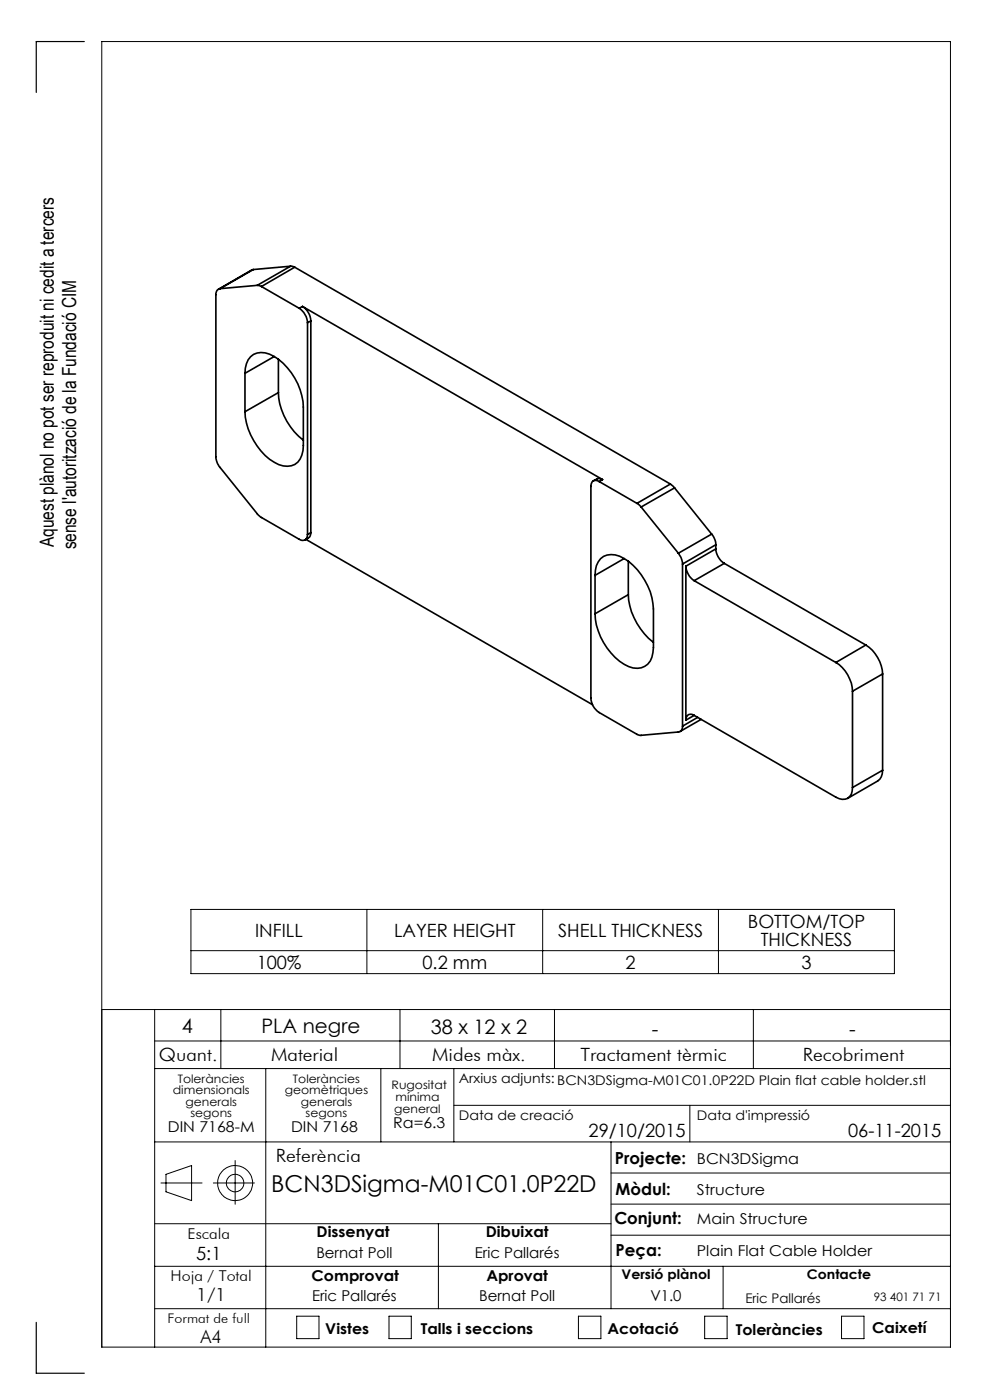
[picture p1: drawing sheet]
<svg xmlns="http://www.w3.org/2000/svg" width="210mm" height="297mm" viewBox="0 0 210 297" stroke-linecap="round" stroke-linejoin="round" font-family="sans-serif">
<g fill="none" stroke="#000" stroke-width=".21">
<path d="M40.5 192.9h149.2v13.6h-149.2zM77.8 192.9v13.6M115.1 192.9v13.6M152.4 192.9v13.6M21.6 214.2h180M32.8 214.2v71.6M40.5 201.7h149.2M46.8 214.2v12.5M84.8 214.2v12.5M117.6 214.2v12.5M159.8 214.2v12.5M32.8 220.8h168.8"/>
<path d="M32.8 226.7h168.8M56.4 226.7v59.1M80.8 226.7v15.5M96.3 226.7v15.5M96.3 234.5h105.3M146.3 234.5v7.7M32.8 259.6h96.8M32.8 242.2h168.8M34.1 251h8.8M35.2 249.1l5.4-1.8v7.4l-5.4-1.9zM45.3 251h8.7M49.9 246.2v9.3"/>
<path d="M93 259.6v18M129.6 242.2v35.4M129.6 255.4h72M129.6 248.8h72M32.8 277.6h168.8M32.8 268.6h168.8M62.9 279.2h4.8v4.8h-4.8zM82.5 279.2h4.7v4.8h-4.7zM122.7 279.2h4.8v4.8h-4.8zM129.6 262h72M149.5 279.2h4.7v4.8h-4.7zM153.4 268.6v9"/>
<path d="M178.5 279.2h4.8v4.8h-4.8zM21.6 285.8h180v-277h-180v277"/>
<circle cx="49.9" cy="251" r="3.7"/>
<circle cx="49.9" cy="251" r="1.86"/>
</g>
<path d="M17.9 8.8h-10.2v10.8M7.7 280.5v10.8h10.2" fill="none" stroke="#000" stroke-width=".25"/>
<g fill="none" stroke="#000" stroke-width=".35">
<path d="M53.7 57.2l-7.4 4.2M53.7 57.2l-7 4M61.6 56.5l.9 .2M61.6 56.5l-7 4M61.6 56.5l-7.9 .7M62.5 56.7l-7 4.1M62.5 56.7l79.7 46M46.7 61.2a1.14 1.14 0 0 0-.9 1.3v34.4a3.9 3.9 0 0 0 .9 2.3l8.2 10.2 8.6 5a1.07 1.07 0 0 0 1.2 .1 1.07 1.07 0 0 0 .5-1.1M52 79.2a3.8 3.8 0 0 1 3.4-4.4 8 8 0 0 1 5.6 3.2 13.4 13.4 0 0 1 3.3 8.4v8.1a4 4 0 0 1-2.5 4.3 6.3 6.3 0 0 1-5.6-2.2 14.1 14.1 0 0 1-4.2-9.3M52 79.2v8.1M54.6 60.5l.9 .3M54.6 60.5l-7.9 .7"/>
<path d="M55.5 60.8l8 4.6M58.2 75.6l-6.2 3.6M59.1 76.2v7.1M63.5 65.4a4.1 4.1 0 0 1 1.7 3.1M64.2 65a3.9 3.9 0 0 1 1.7 3.1M64.2 65l63.6 36.7M64.2 65l-.7 .4M65.2 68.5v44.9M65.9 68.1v44.9M65.9 68.1l-.7 .4M59.1 83.3a13.7 13.7 0 0 0 5.2 10.1M59.1 83.3l-7.1 4"/>
<path d="M64.9 114.4l60.8 35.1M65.9 113a1.51 1.51 0 0 1-1.2 1.5M65.9 113l-.7 .4M127.1 102.2a1.06 1.06 0 0 0-1.3-.2 1.06 1.06 0 0 0-.5 1.2v44.9a3.8 3.8 0 0 0 1.8 3.1l8.6 4.8 8.2-.7a1.07 1.07 0 0 0 .9-1.2M127.1 102.2l8 4.6M127.8 101.7l-.3-.1a1.54 1.54 0 0 0-1.7 .4M127.8 101.7l-.7 .5M132.4 118.5l-6.2 3.6M133.3 119.1v7M135.1 106.8l.9 .8M136 107.6l7.9 9.8M142.2 102.7l.9 .8"/>
<path d="M142.2 102.7l-7.1 4.1M143.1 103.5l-7.1 4.1M143.1 103.5l7.9 9.8M143.9 117.4a4.1 4.1 0 0 1 .9 2.3M144.8 119.7v34.4M151 113.3a3.5 3.5 0 0 1 .8 2.3M151 113.3l-7.1 4.1M151.8 116.4a4 4 0 0 0 1.8 3.1M151.8 115.6l-7 4.1M151.8 116.4l-6.3 3.7M151.8 115.6v.8M153.6 119.5l-6.4 3.7"/>
<path d="M153.6 119.5l30.1 17.3M126.2 122.1a4 4 0 0 1 2.6-4.3 6.2 6.2 0 0 1 5.5 2.1 13.9 13.9 0 0 1 4.3 9.3v8.2a4.5 4.5 0 0 1-1.8 4 4.8 4.8 0 0 1-5.4-1.1 13.8 13.8 0 0 1-5.2-10.1M126.2 122.1v8.1M133.3 126.1a13.9 13.9 0 0 0 5.3 10.2M133.3 126.1l-7.1 4.1M145.5 120.1a4.1 4.1 0 0 0 1.7 3.1M145.5 120.1v32.7M147.2 123.2l30.1 17.3M183.7 136.8a7.9 7.9 0 0 1 3.5 6.2M183.7 136.8l-6.4 3.7M147.2 151.8a1.07 1.07 0 0 0-1.2-.2 1.07 1.07 0 0 0-.5 1.2M147.2 151.8l30.1 17.3a2.15 2.15 0 0 0 2.5 .3 2.15 2.15 0 0 0 1-2.3"/>
<path d="M147.2 151.8l-1.7 1M148 152.2l-3.2 1.9M148.7 152.6l-4.4 2.6M177.3 140.5a7.6 7.6 0 0 1 3.5 6.1M180.8 146.6v20.5M187.2 143l-6.4 3.6M187.2 143v20.4M187.2 163.4a2.52 2.52 0 0 1-1 2.3l-6.4 3.7M187.2 163.4l-6.4 3.7"/>
</g>
<text font-size="4.9" x="57.5" y="253">BCN3DSigma-M01C01.0P22D</text>
<g font-size="4.2">
<text x="38.6" y="219">4</text>
<text x="55.5" y="219.2">PLA negre</text>
<text x="91.4" y="219.4">38 x 12 x 2</text>
<text x="138.3" y="219.7">-</text>
<text x="180.1" y="219.7">-</text>
</g>
<g font-size="4.1">
<text x="11.4" y="116.1" transform="rotate(-90 11.4 116.1)">Aquest plànol no pot ser reproduit ni cedit a tercers</text>
<text x="16.2" y="116.6" transform="rotate(-90 16.2 116.6)">sense l'autorització de la Fundació CIM</text>
</g>
<g font-size="3.9">
<text x="158.7" y="196.8">BOTTOM/TOP</text>
<text x="54.1" y="198.7">INFILL</text>
<text x="83.6" y="198.7">LAYER HEIGHT</text>
<text x="118.4" y="198.7">SHELL THICKNESS</text>
<text x="161.4" y="200.7">THICKNESS</text>
<text x="54.5" y="205.6">100%</text>
<text x="89.6" y="205.6">0.2 mm</text>
<text x="132.7" y="205.6">2</text>
<text x="170" y="205.6">3</text>
<text x="33.7" y="225">Quant.</text>
<text x="57.5" y="225">Material</text>
<text x="91.7" y="225">Mides màx.</text>
<text x="123.1" y="225">Tractament tèrmic</text>
<text x="170.3" y="225">Recobriment</text>
<text x="124.8" y="241.3">29/10/2015</text>
<text x="179.9" y="241.3">06-11-2015</text>
<text x="58.5" y="246.5">Referència</text>
<text x="41.6" y="267.2">5:1</text>
<text x="41.6" y="276">1/1</text>
<text x="42.5" y="284.9">A4</text>
</g>
<g font-size="3.5">
<text x="130.5" y="246.8">Projecte:</text>
<text x="130.6" y="253.4">Mòdul:</text>
<text x="130.3" y="259.8">Conjunt:</text>
<text x="130.6" y="266.4">Peça:</text>
</g>
<g font-size="3.2">
<text x="83.4" y="239.3">Ra=6.3</text>
<text x="35.6" y="240.1">DIN 7168-M</text>
<text x="61.7" y="240.1">DIN 7168</text>
<text x="147.8" y="246.8">BCN3DSigma</text>
<text x="147.8" y="253.4">Structure</text>
<text x="39.8" y="262.9">Escala</text>
<text x="67.2" y="262.5">Dissenyat</text>
<text x="103" y="262.5">Dibuixat</text>
<text x="147.8" y="259.8">Main Structure</text>
<text x="67.1" y="266.8">Bernat Poll</text>
<text x="100.7" y="266.8">Eric Pallarés</text>
<text x="147.8" y="266.4">Plain Flat Cable Holder</text>
<text x="36.2" y="271.7">Hoja / Total</text>
<text x="66.1" y="271.7">Comprovat</text>
<text x="103.2" y="271.7">Aprovat</text>
<text x="66.2" y="276.1">Eric Pallarés</text>
<text x="101.6" y="276.1">Bernat Poll</text>
<text x="138" y="276.1">V1.0</text>
<text x="69" y="283.1">Vistes</text>
<text x="89.3" y="283.1">Talls i seccions</text>
<text x="128.8" y="283.1">Acotació</text>
<text x="156.1" y="283.2">Toleràncies</text>
<text x="185" y="282.8">Caixetí</text>
</g>
<g font-size="2.8">
<text x="97.3" y="229.6">Arxius adjunts: BCN3DSigma-M01C01.0P22D Plain flat cable holder.stl</text>
<text x="97.3" y="237.7">Data de creació</text>
<text x="147.8" y="237.7">Data d'impressió</text>
<text x="131.8" y="271.4">Versió plànol</text>
<text x="171.2" y="271.4">Contacte</text>
<text x="35.5" y="280.7">Format de full</text>
<text x="158.1" y="276.3">Eric Pallarés</text>
</g>
<g font-size="2.5">
<text x="36.7" y="232.1">dimensionals</text>
<text x="37.7" y="229.6">Toleràncies</text>
<text x="60.4" y="232.1">geomètriques</text>
<text x="62.1" y="229.6">Toleràncies</text>
<text x="83.1" y="231">Rugositat</text>
<text x="83.9" y="233.5">mínima</text>
<text x="39.4" y="234.6">generals</text>
<text x="40.4" y="237.1">segons</text>
<text x="63.8" y="234.6">generals</text>
<text x="64.8" y="237.1">segons</text>
<text x="83.6" y="236.2">general</text>
<text x="185.4" y="276.1">93 401 71 71</text>
</g>
</svg>
